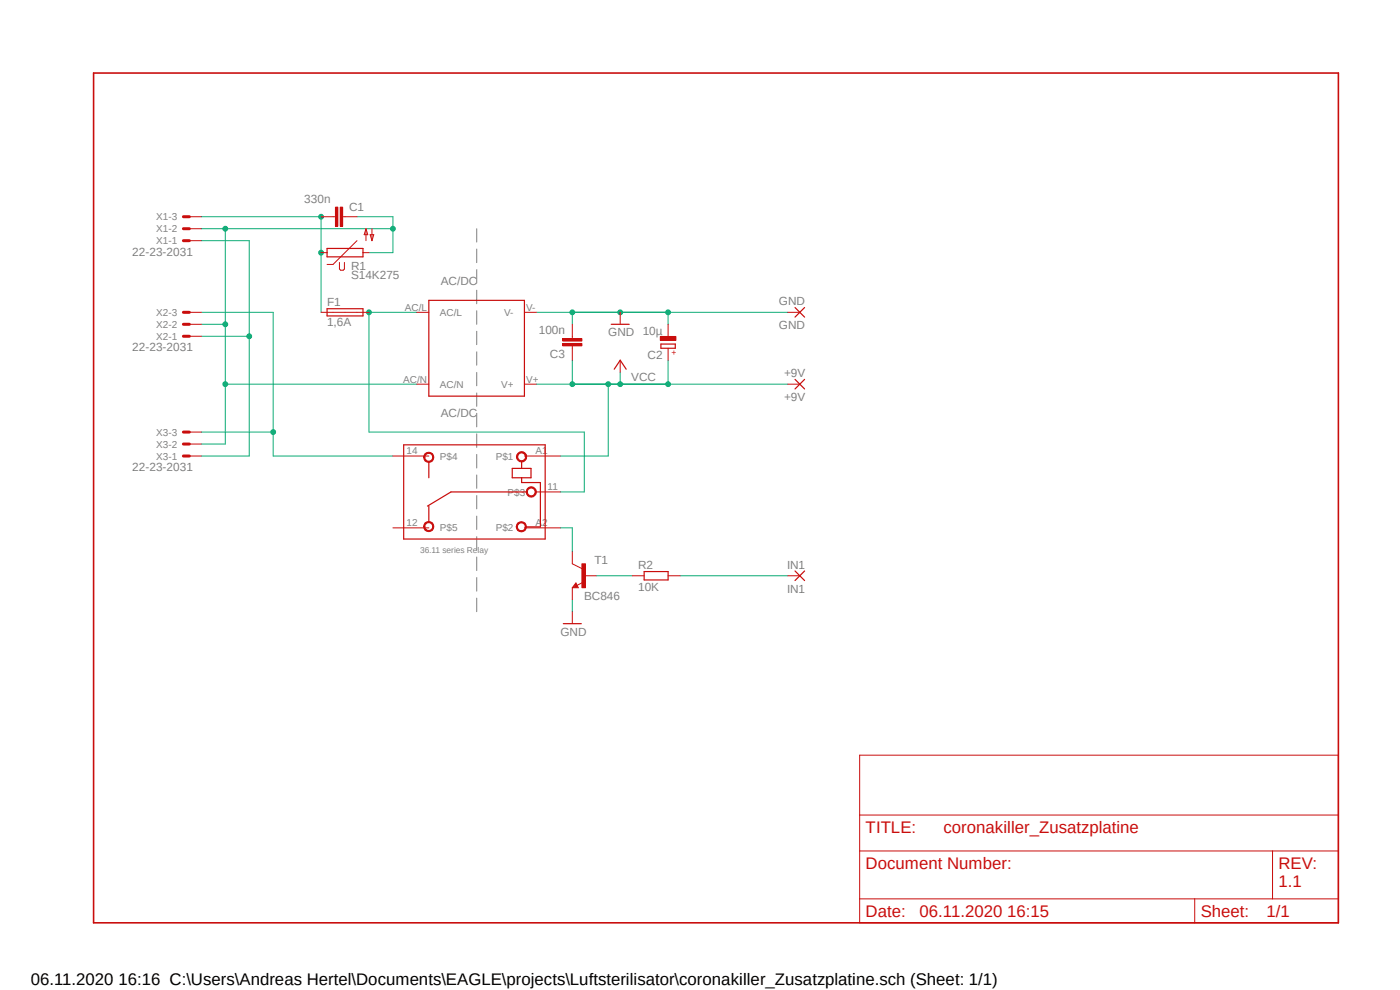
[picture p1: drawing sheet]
<svg xmlns="http://www.w3.org/2000/svg" width="297mm" height="210mm" viewBox="0 0 297 210" stroke-linecap="round" stroke-linejoin="round" font-family="sans-serif">
<path d="M19.3 15.2l265 181.1M284.3 15.2l-265 181.1" fill="none" stroke="#fff" stroke-width=".21"/>
<g fill="none" stroke="#808080" stroke-width=".21">
<path d="M101.1 48.5v2.9M101.1 52.8v2.9M101.1 57.2v2.9M101.1 61.6v2.8M101.1 65.9v2.9M101.1 70.3v2.8M101.1 74.6v2.9M101.1 79v2.8M101.1 83.4v2.8M101.1 87.7v2.9M101.1 92v2.9M101.1 96.4v2.9"/>
<path d="M101.1 100.8v2.8M101.1 105.1v2.8M101.1 109.5v2.8M101.1 113.8v2.9M101.1 118.2v2.8M101.1 122.5v2.9M101.1 126.9v2.9"/>
</g>
<path d="M42.7 48.5h5.1v45.7h-5.1M42.7 68.8h5.1" fill="none" stroke="#0dab76" stroke-width=".21"/>
<circle cx="47.8" cy="68.8" r=".51" fill="#0dab76"/>
<g fill="none" stroke="#0dab76" stroke-width=".21">
<path d="M47.8 48.5h35.6M75.7 46h7.7v7.6h-5.1"/>
<circle cx="47.8" cy="68.8" r=".51"/>
</g>
<circle cx="47.8" cy="48.5" r=".51" fill="#0dab76"/>
<circle cx="47.8" cy="48.5" r=".51" fill="none" stroke="#0dab76" stroke-width=".21"/>
<circle cx="83.3" cy="48.5" r=".51" fill="#0dab76"/>
<g fill="none" stroke="#0dab76" stroke-width=".21">
<path d="M47.8 81.5h40.6"/>
<circle cx="83.3" cy="48.5" r=".51"/>
</g>
<circle cx="47.8" cy="81.5" r=".51" fill="#0dab76"/>
<g fill="none" stroke="#0dab76" stroke-width=".21">
<path d="M42.7 51.1h10.2v45.6h-10.2M42.7 71.3h10.2"/>
<circle cx="47.8" cy="81.5" r=".51"/>
</g>
<circle cx="52.9" cy="71.3" r=".51" fill="#0dab76"/>
<g fill="none" stroke="#0dab76" stroke-width=".21">
<path d="M42.7 46h25.4v7.6"/>
<circle cx="52.9" cy="71.3" r=".51"/>
</g>
<circle cx="68.1" cy="46" r=".51" fill="#0dab76"/>
<g fill="none" stroke="#0dab76" stroke-width=".21">
<path d="M68.1 53.6v12.7"/>
<circle cx="68.1" cy="46" r=".51"/>
</g>
<circle cx="68.1" cy="53.6" r=".51" fill="#0dab76"/>
<g fill="none" stroke="#0dab76" stroke-width=".21">
<path d="M88.4 66.3h-10.1v25.4h45.7v12.7h-5.1"/>
<circle cx="68.1" cy="53.6" r=".51"/>
</g>
<circle cx="78.3" cy="66.3" r=".51" fill="#0dab76"/>
<g fill="none" stroke="#0dab76" stroke-width=".21">
<path d="M113.8 66.3h27.9"/>
<circle cx="78.3" cy="66.3" r=".51"/>
</g>
<circle cx="131.6" cy="66.3" r=".51" fill="#0dab76"/>
<g fill="none" stroke="#0dab76" stroke-width=".21">
<path d="M121.4 66.3h45.7M141.7 66.3v2.5"/>
<circle cx="131.6" cy="66.3" r=".51"/>
</g>
<circle cx="141.7" cy="66.3" r=".51" fill="#0dab76"/>
<g fill="none" stroke="#0dab76" stroke-width=".21">
<path d="M121.4 66.3v2.5"/>
<circle cx="141.7" cy="66.3" r=".51"/>
</g>
<circle cx="121.4" cy="66.3" r=".51" fill="#0dab76"/>
<g fill="none" stroke="#0dab76" stroke-width=".21">
<path d="M131.6 79v2.5h-17.8M129 81.5v15.2h-10.1M121.4 127.2v2.6"/>
<circle cx="121.4" cy="66.3" r=".51"/>
</g>
<circle cx="129" cy="81.5" r=".51" fill="#0dab76"/>
<g fill="none" stroke="#0dab76" stroke-width=".21">
<path d="M121.4 81.5h45.7"/>
<circle cx="129" cy="81.5" r=".51"/>
</g>
<circle cx="131.6" cy="81.5" r=".51" fill="#0dab76"/>
<g fill="none" stroke="#0dab76" stroke-width=".21">
<path d="M141.7 76.4v5.1h-20.3"/>
<circle cx="131.6" cy="81.5" r=".51"/>
</g>
<circle cx="141.7" cy="81.5" r=".51" fill="#0dab76"/>
<g fill="none" stroke="#0dab76" stroke-width=".21">
<path d="M121.4 76.4v5.1"/>
<circle cx="141.7" cy="81.5" r=".51"/>
</g>
<circle cx="121.4" cy="81.5" r=".51" fill="#0dab76"/>
<g fill="none" stroke="#0dab76" stroke-width=".21">
<path d="M42.7 66.3h15.3v30.4h25.4M42.7 91.7h15.3M118.9 112h2.5v5.1M126.5 122.1h7.6M144.3 122.1h22.8"/>
<circle cx="121.4" cy="81.5" r=".51"/>
</g>
<circle cx="57.9" cy="91.7" r=".51" fill="#0dab76"/>
<circle cx="57.9" cy="91.7" r=".51" fill="none" stroke="#0dab76" stroke-width=".21"/>
<path d="M19.9 15.5h264v180.2h-264z" fill="none" stroke="#c90d0c" stroke-width=".34"/>
<g fill="none" stroke="#c90d0c" stroke-width=".21">
<path d="M40.2 51.1h2.5M40.2 48.5h2.5M40.2 46h2.5M70.7 46h.5M72.7 46h.5M40.2 71.3h2.5M40.2 68.8h2.5M40.2 66.3h2.5M40.2 96.7h2.5M40.2 94.2h2.5M40.2 91.7h2.5M182.4 160.2h101.5v35.5h-101.5z"/>
<path d="M182.4 172.9h101.5M182.4 180.5h101.5M182.4 190.7h101.5M253.4 190.7v5M270 180.5v10.2"/>
</g>
<path d="M38.9 51.1h1.3M38.9 48.5h1.3M38.9 46h1.3M38.9 71.3h1.3M38.9 68.8h1.3M38.9 66.3h1.3M38.9 96.7h1.3M38.9 94.2h1.3M38.9 91.7h1.3" fill="none" stroke="#c90d0c" stroke-width=".63"/>
<path d="M71.2 43.9h.5v4.1h-.5z" fill-rule="evenodd" fill="#c90d0c"/>
<path d="M71.2 43.9h.5v4.1h-.5z" fill="none" stroke="#c90d0c" stroke-width=".21"/>
<path d="M72.2 43.9h.5v4.1h-.5z" fill-rule="evenodd" fill="#c90d0c"/>
<g fill="none" stroke="#c90d0c" stroke-width=".21">
<path d="M68.1 46h2.6M68.1 53.6h1.3M72 55.7v1.4l.3 .2h.5l.3-.2v-1.4M72.2 43.9h.5v4.1h-.5zM73.2 46h2.5M75.7 51.1l-5 5h-1.3M77 53.6h1.3M77.6 48.5l.4 1.3h-.7zM77.6 48.5v2.6M78.5 49.8h.8l-.4 1.3zM78.9 48.5v2.6M68.1 66.3h10.2"/>
<path d="M88.4 66.3h2.6M111.3 66.3h2.5M131.6 66.3v2.5M131.6 76.4v2.6M88.4 81.5h2.6M111.3 81.5h2.5"/>
</g>
<path d="M69.4 52.7h7.6v1.8h-7.6zM69.4 65.5h7.6v1.5h-7.6zM91 63.7h20.3v20.3h-20.3zM129.7 68.8h3.8M130.3 78.3l1.3-1.9 1.2 1.9M85.6 94.4h30.1v19.9h-30.1zM91 98v3.3M108.7 99.4h3.9v1.9h-3.9zM110.7 98v1.4M91 107.4v3.3M110.7 101.3v1.1h3.9v9.4h-3M111.6 104.4h-15.9l-5 3" fill="none" stroke="#c90d0c" stroke-width=".25"/>
<path d="M111.9 103.6a1.08 1.08 0 0 1 1.7 .2 1.08 1.08 0 0 1-.6 1.6 1.08 1.08 0 0 1-1.4-1h.3a.83 .83 0 0 1 1.2-.8 .83 .83 0 0 1 .2 1.4 .83 .83 0 0 1-1.4-.4v-.2h-.3z" fill-rule="evenodd" fill="#c90d0c"/>
<path d="M111.9 103.6a1.08 1.08 0 0 1 1.7 .2 1.08 1.08 0 0 1-.6 1.6 1.08 1.08 0 0 1-1.4-1h.3a.83 .83 0 0 1 1.2-.8 .83 .83 0 0 1 .2 1.4 .83 .83 0 0 1-1.4-.4v-.2h-.3z" fill="none" stroke="#c90d0c" stroke-width=".21"/>
<path d="M90.2 96.2a1.08 1.08 0 0 1 1.7 .2 1.08 1.08 0 0 1-.6 1.6 1.08 1.08 0 0 1-1.4-1h.2a.85 .85 0 0 1 1.3-.7 .85 .85 0 0 1 .1 1.4 .85 .85 0 0 1-1.3-.4l-.1-.3h-.2z" fill-rule="evenodd" fill="#c90d0c"/>
<path d="M90.2 96.2a1.08 1.08 0 0 1 1.7 .2 1.08 1.08 0 0 1-.6 1.6 1.08 1.08 0 0 1-1.4-1h.2a.85 .85 0 0 1 1.3-.7 .85 .85 0 0 1 .1 1.4 .85 .85 0 0 1-1.3-.4l-.1-.3h-.2z" fill="none" stroke="#c90d0c" stroke-width=".21"/>
<path d="M90.2 110.9a1.08 1.08 0 0 1 1.7 .2 1.08 1.08 0 0 1-.6 1.6 1.08 1.08 0 0 1-1.4-1h.2a.85 .85 0 0 1 1.3-.7 .85 .85 0 0 1 .1 1.4 .85 .85 0 0 1-1.3-.4l-.1-.3h-.2z" fill-rule="evenodd" fill="#c90d0c"/>
<path d="M90.2 110.9a1.08 1.08 0 0 1 1.7 .2 1.08 1.08 0 0 1-.6 1.6 1.08 1.08 0 0 1-1.4-1h.2a.85 .85 0 0 1 1.3-.7 .85 .85 0 0 1 .1 1.4 .85 .85 0 0 1-1.3-.4l-.1-.3h-.2z" fill="none" stroke="#c90d0c" stroke-width=".21"/>
<path d="M109.9 96.1a1.1 1.1 0 0 1 1.7 .3 1.1 1.1 0 0 1-.7 1.6 1.1 1.1 0 0 1-1.3-1.1h.2a.83 .83 0 0 1 1.1-.8 .83 .83 0 0 1 .4 1.3 .83 .83 0 0 1-1.4-.2l-.1-.3h-.2z" fill-rule="evenodd" fill="#c90d0c"/>
<path d="M109.9 96.1a1.1 1.1 0 0 1 1.7 .3 1.1 1.1 0 0 1-.7 1.6 1.1 1.1 0 0 1-1.3-1.1h.2a.83 .83 0 0 1 1.1-.8 .83 .83 0 0 1 .4 1.3 .83 .83 0 0 1-1.4-.2l-.1-.3h-.2z" fill="none" stroke="#c90d0c" stroke-width=".21"/>
<path d="M109.8 111a1.08 1.08 0 0 1 1.7 .1 1.08 1.08 0 0 1-.6 1.6 1.08 1.08 0 0 1-1.4-.9h.3a.85 .85 0 0 1 1.2-.8 .85 .85 0 0 1 .2 1.4 .85 .85 0 0 1-1.4-.3v-.3h-.3z" fill-rule="evenodd" fill="#c90d0c"/>
<path d="M83.4 96.7h7.6M111.3 96.7h7.6M83.4 112h7.6M109.8 111a1.08 1.08 0 0 1 1.7 .1 1.08 1.08 0 0 1-.6 1.6 1.08 1.08 0 0 1-1.4-.9h.3a.85 .85 0 0 1 1.2-.8 .85 .85 0 0 1 .2 1.4 .85 .85 0 0 1-1.4-.3v-.3h-.3zM111.3 112h7.6M113.8 104.4h5.1M121.4 119.6l2 1M122.2 123.7l.5 1h-1.3zM123.7 123.5l-1.3 .7" fill="none" stroke="#c90d0c" stroke-width=".21"/>
<path d="M122.2 124.2l-.2 .2h.4l-.2-.5-.5 .6h.7" fill="none" stroke="#c90d0c" stroke-width=".25"/>
<path d="M123.4 119.6h.8v5.1h-.8z" fill-rule="evenodd" fill="#c90d0c"/>
<path d="M167.1 66.3h2.6M167.1 81.5h2.6M121.4 117.1v2.5M123.4 119.6h.8v5.1h-.8zM121.4 124.7v2.5M121.4 129.8v2.5M124 122.1h2.5M134.1 122.1h2.6M141.7 122.1h2.6M167.1 122.1h2.6" fill="none" stroke="#c90d0c" stroke-width=".21"/>
<path d="M140.2 73h3.1v.9h-3.1zM168.7 65.2l2 2.1M170.7 65.2l-2 2.1M168.7 80.5l2 2M170.7 80.5l-2 2M119.5 132.3h3.8M136.7 121.2h5v1.8h-5zM168.7 121.1l2 2M170.7 121.1l-2 2" fill="none" stroke="#c90d0c" stroke-width=".25"/>
<path d="M140.1 71.4h3.3v.8h-3.3z" fill-rule="evenodd" fill="#c90d0c"/>
<path d="M121.4 71.3v.5M121.4 73.4v.5M140.1 71.4h3.3v.8h-3.3zM141.7 68.8v2.5M141.7 73.9v2.5" fill="none" stroke="#c90d0c" stroke-width=".21"/>
<path d="M119.4 71.8h4v.5h-4z" fill-rule="evenodd" fill="#c90d0c"/>
<path d="M119.4 71.8h4v.5h-4z" fill="none" stroke="#c90d0c" stroke-width=".21"/>
<path d="M119.4 72.9h4v.5h-4z" fill-rule="evenodd" fill="#c90d0c"/>
<path d="M119.4 72.9h4v.5h-4zM121.4 68.8v2.5M121.4 73.9v2.5" fill="none" stroke="#c90d0c" stroke-width=".21"/>
<g font-size="3.6" fill="#c90d0c">
<text x="183.6" y="176.7">TITLE:</text>
<text x="200.2" y="176.7">coronakiller_Zusatzplatine</text>
<text x="183.6" y="184.3">Document Number:</text>
<text x="271.2" y="184.3">REV:</text>
<text x="271.2" y="188.1">1.1</text>
<text x="183.6" y="194.5">Date:</text>
<text x="195.1" y="194.5">06.11.2020 16:15</text>
<text x="254.7" y="194.5">Sheet:</text>
<text x="268.7" y="194.5">1/1</text>
</g>
<text font-size="3.6" x="6.5" y="209">06.11.2020 16:16 C:\Users\Andreas Hertel\Documents\EAGLE\projects\Luftsterilisator\coronakiller_Zusatzplatine.sch (Sheet: 1/1)</text>
<g font-size="2.5" fill="#808080">
<text x="64.6" y="43.1">330n</text>
<text x="74" y="44.8">C1</text>
<text x="28.1" y="54.2">22-23-2031</text>
<text x="74.5" y="59.3">S14K275</text>
<text x="74.5" y="57.3">R1</text>
<text x="69.4" y="64.9">F1</text>
<text x="93.5" y="60.4">AC/DC</text>
<text x="165.2" y="64.7">GND</text>
<text x="69.4" y="69.2">1,6A</text>
<text x="114.3" y="70.9">100n</text>
<text x="129" y="71.3">GND</text>
<text x="136.4" y="71.1">10µ</text>
<text x="165.2" y="69.9">GND</text>
<text x="28.1" y="74.5">22-23-2031</text>
<text x="116.7" y="76">C3</text>
<text x="137.4" y="76.2">C2</text>
<text x="133.9" y="80.7">VCC</text>
<text x="166.3" y="80">+9V</text>
<text x="93.5" y="88.3">AC/DC</text>
<text x="166.3" y="85.1">+9V</text>
<text x="28.1" y="99.9">22-23-2031</text>
<text x="126.1" y="119.6">T1</text>
<text x="135.4" y="125.4">10K</text>
<text x="135.4" y="120.6">R2</text>
<text x="167" y="120.6">IN1</text>
<text x="167" y="125.8">IN1</text>
<text x="123.9" y="127.2">BC846</text>
<text x="118.9" y="134.8">GND</text>
</g>
<g font-size="2.1" fill="#808080">
<text x="33.1" y="46.7">X1-3</text>
<text x="33.1" y="51.8">X1-1</text>
<text x="33.1" y="49.3">X1-2</text>
<text x="85.9" y="65.9">AC/L</text>
<text x="111.6" y="65.9">V-</text>
<text x="33.1" y="69.6">X2-2</text>
<text x="33.1" y="67">X2-3</text>
<text x="93.3" y="67">AC/L</text>
<text x="106.9" y="67">V-</text>
<text x="33.1" y="72.1">X2-1</text>
<text x="85.6" y="81.2">AC/N</text>
<text x="93.3" y="82.3">AC/N</text>
<text x="106.3" y="82.3">V+</text>
<text x="111.6" y="81.2">V+</text>
<text x="33.1" y="95">X3-2</text>
<text x="33.1" y="92.4">X3-3</text>
<text x="33.1" y="97.5">X3-1</text>
<text x="86.2" y="96.4">14</text>
<text x="93.3" y="97.5">P$4</text>
<text x="105.2" y="97.5">P$1</text>
<text x="113.6" y="96.4">A1</text>
<text x="107.7" y="105.1">P$3</text>
<text x="116.2" y="104">11</text>
<text x="86.2" y="111.6">12</text>
<text x="93.3" y="112.7">P$5</text>
<text x="105.2" y="112.7">P$2</text>
<text x="113.6" y="111.6">A2</text>
</g>
<text font-size="1.8" fill="#c90d0c" x="143.6" y="75.4" transform="rotate(-90 143.6 75.4)">+</text>
<text font-size="1.8" fill="#808080" x="89.1" y="117.3">36.11 series Relay</text>
</svg>
